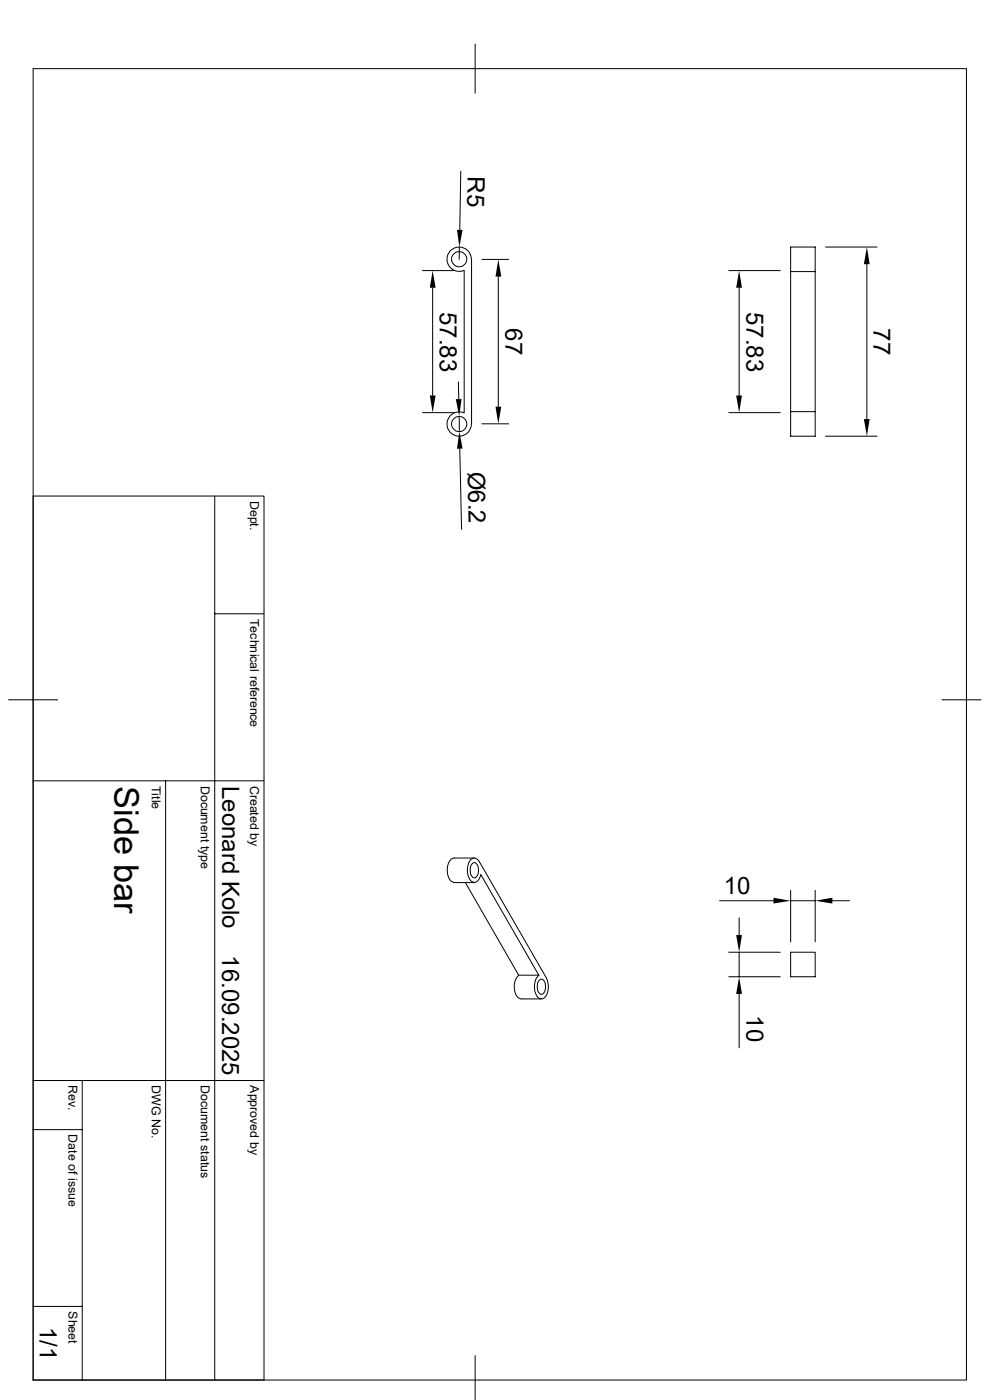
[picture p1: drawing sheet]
<svg xmlns="http://www.w3.org/2000/svg" width="210mm" height="297mm" viewBox="0 0 210 297" stroke-linecap="round" stroke-linejoin="round" font-family="sans-serif">
<g fill="none" stroke="#000" stroke-width=".21">
<path d="M7 14.6h198v278.2h-198zM100.8 9.4v10.4M97.7 36.3l-.2 12.5M89.6 57.4h6.7M97.5 52.4l-.1 2.6M98.5 57.4v30.1M100 55a2.58 2.58 0 0 0-2.9-2.6 2.58 2.58 0 0 0-2.2 3.3 2.58 2.58 0 0 0 3.5 1.7M100 55v35M102.2 55h5.7M105.7 58.7v27.6M154.6 57.4h10.9M167.7 57.6v-5.2h5.2v5.2"/>
<path d="M167.7 57.6v29.7M167.7 57.6h5.2M172.9 57.6v29.7M175.1 52.4h11M183.9 56v32.9M91.8 61v22.9M156.8 61v22.9M89.6 87.5h6.7M97.2 81l.1 3.7M97.4 88.3l.1 3.2M97.5 95.2l.4 17.1M98.4 87.6a2.58 2.58 0 0 0-3.5 1.7 2.58 2.58 0 0 0 2.2 3.2 2.58 2.58 0 0 0 2.9-2.5"/>
<path d="M102.2 89.9h5.7M154.6 87.5h10.9M167.7 87.3v5.2h5.2v-5.2M167.7 87.3h5.2M175.1 92.5h11M7 105.2h49v187.6h-49M45.6 105.2v187.6M45.6 130.2h10.4M1.8 148.5h10.4M199.8 148.5h8.3M7 165.7h49M35.1 165.7v127.1"/>
<path d="M96.4 187.2h4.2M98.7 187.2l11.3 19.7h4.3l-12.3-21.4-.1 .5a1.23 1.23 0 0 1-1.3 1.2 1.23 1.23 0 0 1-1.2-1.1 3.8 3.8 0 0 1 .6-3.9 1.07 1.07 0 0 1 1.7 .6l14.2 24.7M100.1 183.3a.64 .64 0 0 1 .7-.3 .64 .64 0 0 1 .5 .6 2.26 2.26 0 0 1-.5 2.6 1.47 1.47 0 0 1-1-2zM100.6 182h-4.2a2.22 2.22 0 0 0-1.5 2.6 2.35 2.35 0 0 0 1.5 2.6M152.7 191.1h11.4M156.8 194.7v3.7M167.7 188.9v10.9M167.7 191.1h5.2M172.9 188.9v10.9M176.6 191.1h3.6M110 206.9a3.5 3.5 0 0 0 .1 4.9l.5 .1h4.3M114.3 206.9a3.6 3.6 0 0 0 0 4.8 1.17 1.17 0 0 0 1.8-.9l.2-1.5-.4-1.8"/>
<path d="M114.3 208a.64 .64 0 0 1 .7-.3 .64 .64 0 0 1 .5 .6 2.26 2.26 0 0 1-.5 2.6 1.47 1.47 0 0 1-1-1.9zM154.6 207.2h10.9M154.6 202h10.9M156.8 202v5.2M156.8 210.9v11.4M167.7 202h5.2v5.2h-5.2zM7 239.6h10.4M7 229.2h49M17.4 229.2v63.6M7 277.2h10.4M100.8 287.6v9.3"/>
<circle cx="97.4" cy="55" r="1.61"/>
<circle cx="97.4" cy="90" r="1.61"/>
</g>
<g fill="#000">
<path d="M96.9 48.8h1.2l-.6 3.6zM105.7 55l.6 3.7h-1.2zM183.9 52.4l.6 3.6h-1.2zM91.8 57.4l.6 3.6h-1.2zM156.8 57.4l.6 3.6h-1.2zM91.2 83.9h1.2l-.6 3.6zM96.7 84.7h1.2l-.5 3.6zM97.5 91.5l.6 3.7h-1.2zM105.1 86.3h1.2l-.6 3.6zM156.2 83.9h1.2l-.6 3.6zM183.3 88.9h1.2l-.6 3.6zM156.2 198.4h1.2l-.6 3.6z"/>
<path d="M164.1 190.5l3.6 .6-3.6 .6zM172.9 191.1l3.7-.6v1.2zM156.8 207.2l.6 3.7h-1.2z"/>
</g>
<text font-size="7.3" x="24.2" y="166.7" transform="rotate(90 24.2 166.7)">Side bar</text>
<g font-size="5.1">
<text x="99.2" y="37.4" transform="rotate(91 99.2 37.4)">R5</text>
<text x="93.3" y="66.1" transform="rotate(90 93.3 66.1)">57.83</text>
<text x="107.2" y="69.7" transform="rotate(90 107.2 69.7)">67</text>
<text x="158.3" y="66.1" transform="rotate(90 158.3 66.1)">57.83</text>
<text x="185.3" y="69.6" transform="rotate(90 185.3 69.6)">77</text>
<text x="99.2" y="100.1" transform="rotate(89 99.2 100.1)">Ø6.2</text>
<text x="47.1" y="166.7" transform="rotate(90 47.1 166.7)">Leonard Kolo</text>
<text x="153.5" y="189.6">10</text>
<text x="47.1" y="202.7" transform="rotate(90 47.1 202.7)">16.09.2025</text>
<text x="158.3" y="215.4" transform="rotate(90 158.3 215.4)">10</text>
<text x="8.4" y="281.4" transform="rotate(90 8.4 281.4)">1/1</text>
</g>
<g font-size="2.6">
<text x="53.1" y="106.3" transform="rotate(90 53.1 106.3)">Dept.</text>
<text x="53.1" y="131.3" transform="rotate(90 53.1 131.3)">Technical reference</text>
<text x="32.2" y="166.7" transform="rotate(90 32.2 166.7)">Title</text>
<text x="42.6" y="166.7" transform="rotate(90 42.6 166.7)">Document type</text>
<text x="53.1" y="166.7" transform="rotate(90 53.1 166.7)">Created by</text>
<text x="14.5" y="230.2" transform="rotate(90 14.5 230.2)">Rev.</text>
<text x="32.2" y="230.2" transform="rotate(90 32.2 230.2)">DWG No.</text>
<text x="42.6" y="230.2" transform="rotate(90 42.6 230.2)">Document status</text>
<text x="53.1" y="230.2" transform="rotate(90 53.1 230.2)">Approved by</text>
<text x="14.5" y="240.7" transform="rotate(90 14.5 240.7)">Date of issue</text>
<text x="14.5" y="278.2" transform="rotate(90 14.5 278.2)">Sheet</text>
</g>
</svg>
